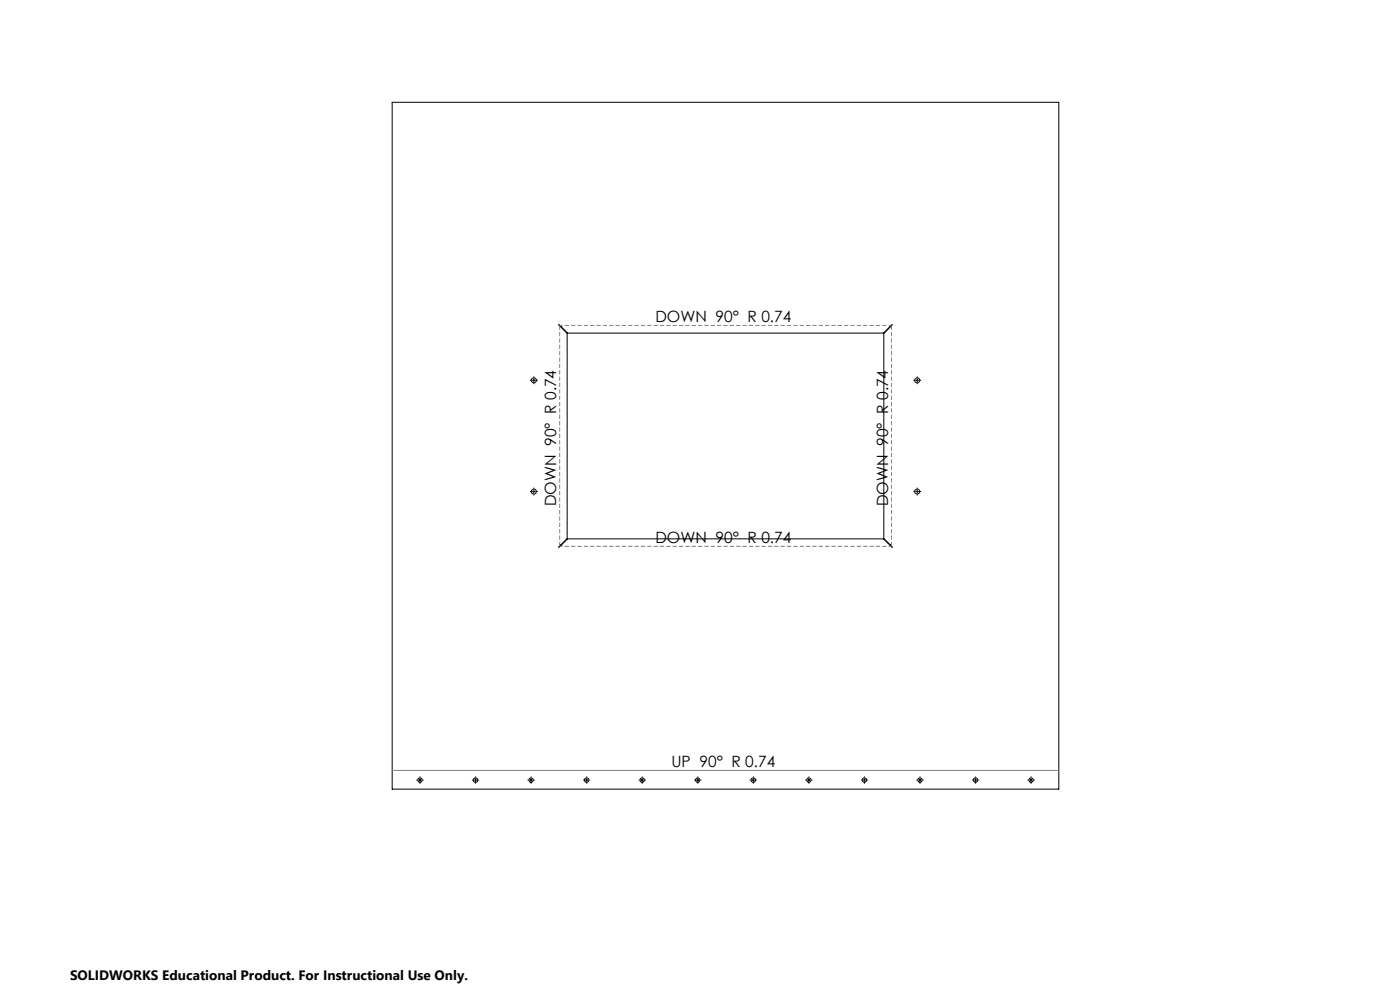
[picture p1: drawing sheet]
<svg xmlns="http://www.w3.org/2000/svg" width="420mm" height="297mm" viewBox="0 0 420 297" stroke-linecap="round" stroke-linejoin="round" font-family="sans-serif">
<g fill="none" stroke="#000" stroke-width=".3">
<path d="M117.7 30.7h199.9v205.8h-199.9zM168.2 97.8h.1M168.2 97.8l-.6-.5 2.5 2.6v61.5l-2.5 2.6 2.6-2.5h94.9l2.6 2.5-2.6-2.6v-61.5l2.6-2.6-.6 .5M168.2 97.8l2 2h94.9l2-2M267.1 97.8h.1M159.7 114h.9M160.2 113.6v.8M274.7 114h.9M275.2 113.6v.8M159.7 147.3h.9M160.2 146.9v.8M274.7 147.3h.9"/>
<path d="M275.2 146.9v.8M125.6 233.8h.8M126 233.4v.8M142.2 233.8h.9M142.7 233.4v.8M158.9 233.8h.8M159.3 233.4v.8M175.6 233.8h.8M176 233.4v.8M192.2 233.8h.9M192.7 233.4v.8M208.9 233.8h.8"/>
<path d="M209.3 233.4v.8M225.6 233.8h.8M226 233.4v.8M242.3 233.8h.8M242.6 233.4v.8M258.9 233.8h.9M259.3 233.4v.8M275.6 233.8h.8M276 233.4v.8M292.2 233.8h.9M292.7 233.4v.8M308.9 233.8h.8"/>
<path d="M309.3 233.4v.8"/>
<circle cx="160.2" cy="114" r=".74"/>
<circle cx="275.2" cy="114" r=".77"/>
<circle cx="160.2" cy="147.3" r=".74"/>
<circle cx="275.2" cy="147.3" r=".74"/>
<circle cx="126" cy="233.8" r=".67"/>
<circle cx="142.6" cy="233.8" r=".67"/>
<circle cx="159.3" cy="233.8" r=".67"/>
<circle cx="176" cy="233.8" r=".67"/>
<circle cx="192.7" cy="233.8" r=".66"/>
<circle cx="209.3" cy="233.8" r=".67"/>
<circle cx="226" cy="233.8" r=".66"/>
<circle cx="242.7" cy="233.8" r=".67"/>
<circle cx="259.3" cy="233.8" r=".67"/>
<circle cx="276" cy="233.8" r=".67"/>
<circle cx="292.6" cy="233.8" r=".67"/>
<circle cx="309.3" cy="233.8" r=".67"/>
</g>
<g fill="none" stroke="#000" stroke-width=".3" stroke-dasharray="15.2 1.3 1.3 1.3" stroke-linecap="butt">
<path d="M159.3 114h-.3M160.2 113.1v-.3M160.2 114.8v.3M161 114h.3M274.3 114h-.3M275.2 113.1v-.3M275.2 114.8v.3M276 114h.3M159.3 147.3h-.3M160.2 146.5v-.4M160.2 148.1v.4M161 147.3h.3"/>
<path d="M274.3 147.3h-.3M275.2 146.5v-.4M275.2 148.1v.4M276 147.3h.3M125.2 233.8h-.3M126 232.9v-.2M126 234.6v.3M126.8 233.8h.3M141.8 233.8h-.2M142.7 232.9v-.2M142.7 234.6v.3M143.5 233.8h.3"/>
<path d="M158.5 233.8h-.2M159.3 232.9v-.2M159.3 234.6v.3M160.2 233.8h.2M175.2 233.8h-.3M176 232.9v-.2M176 234.6v.3M176.8 233.8h.3M191.8 233.8h-.2M192.7 232.9v-.2M192.7 234.6v.3M193.5 233.8h.3"/>
<path d="M208.5 233.8h-.2M209.3 232.9v-.2M209.3 234.6v.3M210.2 233.8h.2M225.2 233.8h-.3M226 232.9v-.2M226 234.6v.3M226.8 233.8h.3M241.8 233.8h-.2M242.7 232.9v-.2M242.7 234.6v.3M243.5 233.8h.3"/>
<path d="M258.5 233.8h-.2M259.3 232.9v-.2M259.3 234.6v.3M260.2 233.8h.2M275.2 233.8h-.3M276 232.9v-.2M276 234.6v.3M276.8 233.8h.3M291.8 233.8h-.2M292.7 232.9v-.2M292.7 234.6v.3M293.5 233.8h.3"/>
<path d="M308.5 233.8h-.2M309.3 232.9v-.2M309.3 234.6v.3M310.2 233.8h.2"/>
</g>
<path d="M267.4 97.6v66.1M167.9 163.7v-66.1" fill="none" stroke="#808080" stroke-width=".3" stroke-dasharray="1.3 .6" stroke-linecap="butt"/>
<path d="M168 97.5h99.4M267.4 163.7h-99.4" fill="none" stroke="#808080" stroke-width=".3" stroke-dasharray="1.3 .6" stroke-dashoffset=".5" stroke-linecap="butt"/>
<path d="M117.7 230.9h199.9" fill="none" stroke="#808080" stroke-width=".3"/>
<g font-size="4.7">
<text x="196.6" y="96.5">DOWN 90° R 0.74</text>
<text x="166.9" y="151.7" transform="rotate(-90 166.9 151.7)">DOWN 90° R 0.74</text>
<text x="266.4" y="151.7" transform="rotate(-90 266.4 151.7)">DOWN 90° R 0.74</text>
<text x="196.6" y="162.7">DOWN 90° R 0.74</text>
<text x="201.4" y="229.9">UP 90° R 0.74</text>
</g>
<text font-size="4.1" x="21" y="293.7">SOLIDWORKS Educational Product. For Instructional Use Only.</text>
</svg>
